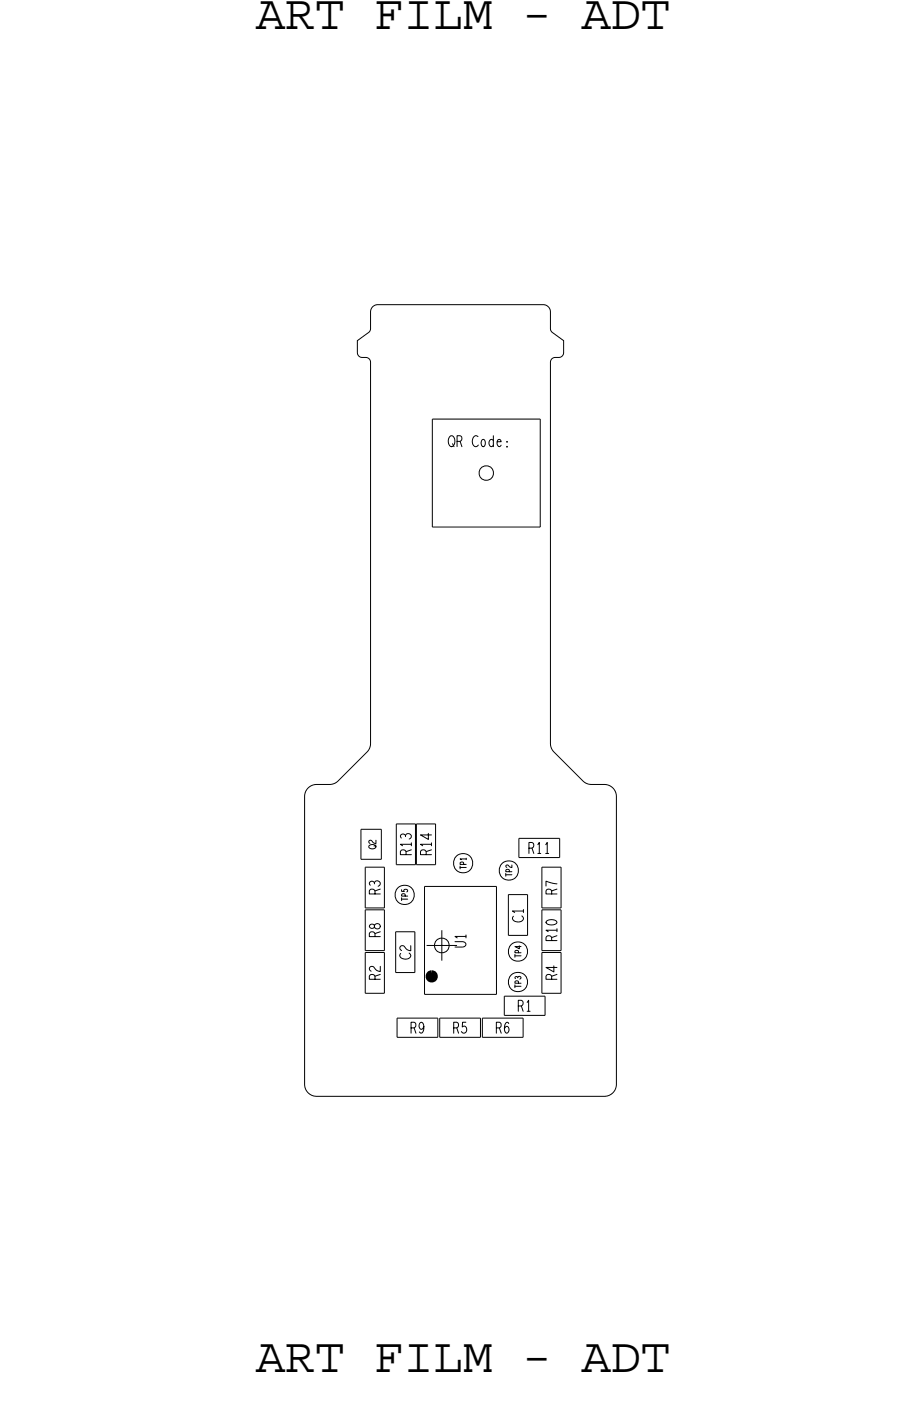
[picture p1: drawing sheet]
<svg xmlns="http://www.w3.org/2000/svg" width="38mm" height="58mm" viewBox="0 0 38 58" stroke-linecap="round" stroke-linejoin="round" font-family="sans-serif">
<!-- layer: Board Outline -->
<path d="M15.5 12.8l.2-.1h7l.2 .2 .1 .9 .5 .4v.6l-.4 .1-.2 .2 .1 15.9 .1 .3 1.3 1.3 .2 .1h.8l.2 .2 .1 .2v12.1l-.1 .3-.3 .2h-12.1l-.3-.1-.2-.3v-12.2l.1-.2 .2-.2h.8l.2-.1 1.3-1.3 .1-.3v-15.9v-.2l-.5-.1v-.6l.5-.4 .1-.8z" fill="none" stroke="#000" stroke-width=".04"/>
<!-- layer: Components -->
<path d="M17.9 40.6h.1h.1v.2h-.1h-.1z" fill="none" stroke="#000" stroke-width=".25"/>
<g fill="none" stroke="#000" stroke-width=".04">
<path d="M18 17.5h4.5zM18 17.5v4.5zM20.1 19.5l.2-.1 .2 .1 .1 .2-.1 .2-.2 .1-.2-.1-.1-.2zM22.5 17.5v4.5zM15 35.8h.9zM15 34.6v1.2zM15 34.6h.9zM15.2 37.9h.8zM15.2 37.9v1.7zM15.2 36.1h.8zM15.2 36.1v1.7zM15.2 39.7h.8z"/>
<path d="M15.2 39.7v1.7zM15.2 39.6h.8zM15.2 37.8h.8zM15.9 34.6v1.2zM16 37.9v1.7zM16 36.1v1.7zM16 39.7v1.7zM16.5 38.8h.8zM16.5 38.8v1.7zM16.5 34.3h.8zM16.5 34.3v1.7zM16.5 36h.8z"/>
<path d="M17.3 38.8v1.7zM17.3 34.3v1.7zM17.4 36h.8zM17.4 34.3h.8zM17.4 34.3v1.7zM17.7 37h3zM17.7 37v4.5zM18 22h4.5zM18.2 34.3v1.7zM20.7 37v4.5zM21.2 37.3h.8zM21.2 37.3v1.7z"/>
<path d="M21.2 39h.8zM21.6 34.9h1.7zM21.6 34.9v.8zM21.6 35.7h1.7zM22 37.3v1.7zM22.6 37.8h.8zM22.6 39.6h.8zM22.6 36.1h.8zM22.6 36.1v1.7zM22.6 39.7h.8zM22.6 39.7v1.7zM22.6 37.9h.8z"/>
<path d="M22.6 37.9v1.7zM23.3 34.9v.8zM23.4 36.1v1.7zM23.4 39.7v1.7zM23.4 37.9v1.7zM15.2 41.4h.8zM16.5 40.5h.8zM16.6 42.4v.8zM16.6 42.4h1.7zM16.6 43.2h1.7zM17.7 41.5h3zM18.3 42.4v.8z"/>
<path d="M18.3 42.4h1.7zM18.3 43.2h1.7zM20 42.4v.8zM20.1 42.4v.8zM20.1 42.4h1.7zM20.1 43.2h1.7zM21 41.5v.8zM21 41.5h1.7zM21 42.3h1.7zM21.8 42.4v.8zM22.6 41.4h.8zM22.7 41.5v.8z"/>
<circle cx="16.9" cy="37.3" r=".4"/>
<circle cx="19.3" cy="36" r=".4"/>
<circle cx="21.2" cy="36.3" r=".4"/>
<circle cx="21.6" cy="39.7" r=".4"/>
<circle cx="21.6" cy="40.9" r=".4"/>
</g>
<!-- layer: Text -->
<g fill="none" stroke="#000" stroke-width=".04">
<path d="M18.8 18.2a.19 .19 0 0 1 .2 .2 .19 .19 0 0 1-.2 .2l-.1-.2zM19.1 18.4l.1-.1v-.1h-.1v.4M19.9 18.2a.19 .19 0 0 0-.2 .2 .19 .19 0 0 0 .2 .2M20.6 18.2v.4M15.4 38.6a.12 .12 0 0 0 .1 .1 .12 .12 0 0 0 .1-.2 .12 .12 0 0 1 .2 .1 .12 .12 0 0 1-.1 .1 .12 .12 0 0 1-.1-.1zM15.6 36.8a.1 .1 0 0 0-.1-.1 .11 .11 0 0 0-.1 .2M15.6 39v-.2l-.2 .1v.1h.5M15.6 37.3v-.2h-.2v.2h.5M15.7 35v.2l-.3-.2v.2M15.7 35.2l-.1 .1M15.9 38.8l-.3 .1M16.7 37.1l.2 .1v-.1h.1v.1"/>
<path d="M16.7 37.4v.1M16.7 37.5h.3M16.9 37.4v-.1h-.2l.3 .1M16.9 34.8a.1 .1 0 0 0-.1 0 .1 .1 0 0 0-.1 .1M16.9 35.6v-.2l-.2 .1v.1h.5M17.1 39.7a.19 .19 0 0 1-.2 .3 .19 .19 0 0 1-.2-.3M17.1 39.4v.2l-.2-.2a.11 .11 0 0 0-.2 .1 .11 .11 0 0 0 0 .1M17.2 35.2h-.5l.1 .1M17.8 35.6l-.1-.2-.1 .1-.1 .1h.5M17.9 34.7v.3l-.4-.2h.5M18 35.2h-.5l.1 .1M19 39.3h.3l.1 .1-.1 .1h-.3"/>
<path d="M19.2 36.1v.1M19.2 36.2h.2M19.3 36v-.1l-.1 .1h.2M19.4 39h-.4l.1 .1M19.4 39v.1M19.4 35.8h-.2M19.4 35.8h.1M21.1 36.4v.1M21.1 36.5h.2M21.2 36.3v-.1l-.1 .1h.2M21.3 36.1v.1l-.2-.1v.1M21.5 39.8v.1"/>
<path d="M21.5 39.8h.2M21.6 39.7v-.1l-.1 .1h.2M21.7 39.4v.2l-.2-.1h.2M21.8 38.2a.19 .19 0 0 1-.2 .3 .19 .19 0 0 1-.2-.3M21.8 38h-.4h.1M21.8 37.9v.1M22.1 35.4l.1-.1v-.2h-.1v.5M22.4 35.2l.1-.1v.5M22.8 35.2v-.1v.5M22.8 38.4h.1a.18 .18 0 0 1 .2-.1 .18 .18 0 0 1 .1 .2h-.1a.22 .22 0 0 1-.3-.1zM23 37.3l-.1-.2h-.1v.2h.4M23 39.2l-.1-.2h-.1v.2h.4"/>
<path d="M23.2 37.1h-.2M23.2 36.8l-.4-.1v.2M23.2 38.8h-.4h.1M15.6 40.8v-.2l-.2 .1v.1h.5M15.9 40.6l-.3 .1M15.9 40.3v.2l-.3-.2a.11 .11 0 0 0-.2 0 .11 .11 0 0 0 .1 .2M17.1 42.8h.2v-.2h-.2v.5M17.3 42.8v.3M17.7 42.8l-.1 .1a.12 .12 0 0 1-.1-.1 .12 .12 0 0 1 .1-.1 .2 .2 0 0 1 .1 .2 .2 .2 0 0 1-.2 .1M18.9 42.8h.2v-.2h-.2v.5M19 42.8l.1 .3M19.4 42.6h-.1v.2a.13 .13 0 0 1 .1 .1 .13 .13 0 0 1 0 .1 .13 .13 0 0 1-.2 0"/>
<path d="M20.7 42.8h.2v-.2h-.2v.5M20.8 42.8l.1 .3M21.2 42.7v-.1a.23 .23 0 0 0-.2 .2 .23 .23 0 0 0 .2 .3 .12 .12 0 0 0 0-.2 .12 .12 0 0 0-.2 0M21.5 41.1v.1M21.5 41.1h.2M21.6 40.8l.1-.1v.1M21.6 40.7h-.1v.1M21.6 41.9h.2v-.2h-.2v.5M21.6 41v-.1h-.1l.2 .1M22 41.8v-.1v.5M23 40.8l-.1-.2-.1 .1v.1h.4M23.1 40.3v.2l-.3-.2h.4"/>
<path d="M23.2 40.6l-.2 .1"/>
<circle cx="15.5" cy="35.3" r=".13"/>
</g>
<!-- layer: Drawing Origin -->
<path d="M17.8 39.4h1.3M18.2 39.2l.2-.1 .2 .1 .1 .2-.1 .2-.2 .1-.2-.1-.1-.2zM18.4 38.8v1.2" fill="none" stroke="#000" stroke-width=".04"/>
<g font-size="2.1">
<text x="10.7" y="1.2">ART FILM - ADT</text>
<text x="10.7" y="57.2">ART FILM - ADT</text>
</g>
<g font-size=".5">
<text x="18.7" y="18.6">QR Code:</text>
<text x="17.2" y="35.7" transform="rotate(-90 17.2 35.7)">R13</text>
<text x="18" y="35.7" transform="rotate(-90 18 35.7)">R14</text>
<text x="22" y="35.6">R11</text>
<text x="15.9" y="37.3" transform="rotate(-90 15.9 37.3)">R3</text>
<text x="23.2" y="39.3" transform="rotate(-90 23.2 39.3)">R10</text>
<text x="21.6" y="42.2">R1</text>
</g>
</svg>
